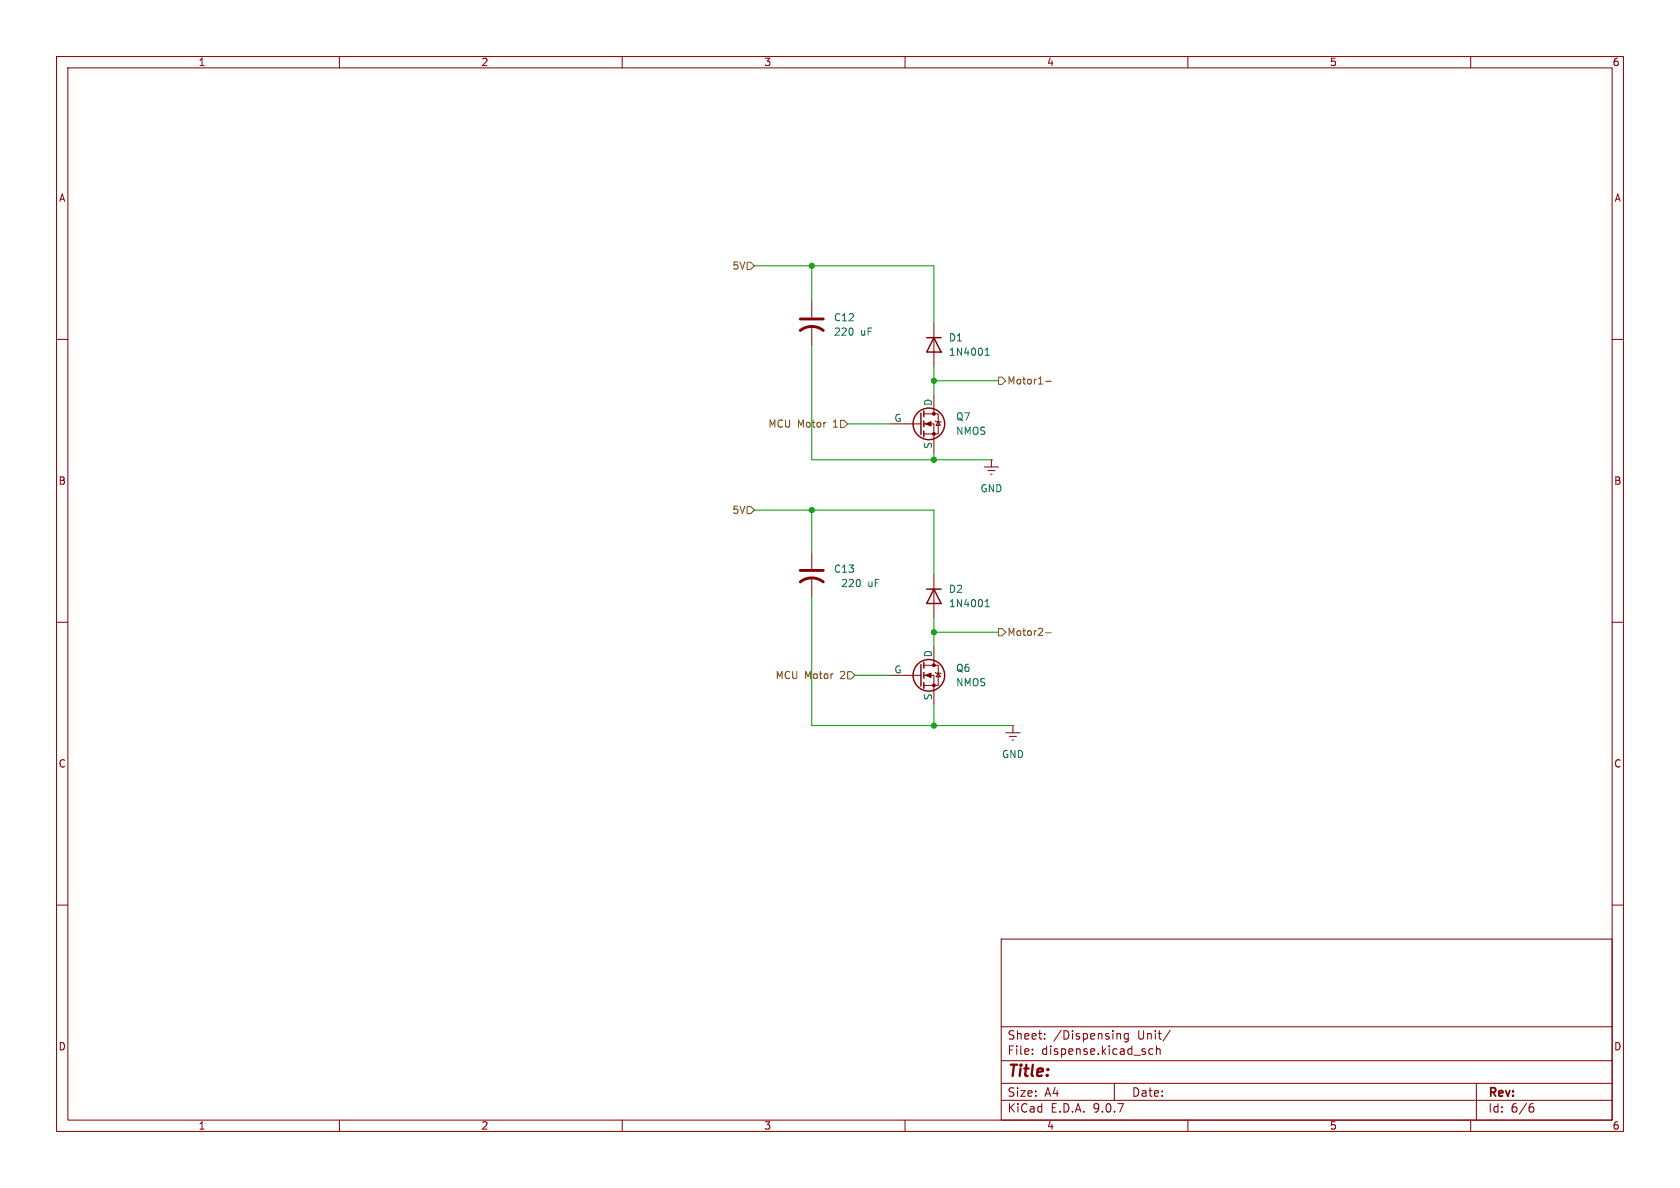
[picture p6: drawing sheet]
(kicad_sch
 (version 20250114)
 (generator "eeschema")
 (generator_version "9.0")
 (paper "A4")
 (lib_symbols
  (symbol "Device:C_US"
   (pin_numbers (hide yes))
   (pin_names
    (offset 0.254) (hide yes)) (exclude_from_sim no) (in_bom yes) (on_board yes)
   (property "Reference" "C" (at 0.635 2.54 0) (effects (font (size 1.27 1.27)) (justify left)))
   (property "Value" "C_US" (at 0.635 -2.54 0) (effects (font (size 1.27 1.27)) (justify left)))
   (property "Footprint" "" (at 0 0 0) (effects (font (size 1.27 1.27)) (hide yes)))
   (property "Datasheet" "" (at 0 0 0) (effects (font (size 1.27 1.27)) (hide yes)))
   (property "Description" "capacitor, US symbol" (at 0 0 0) (effects (font (size 1.27 1.27)) (hide yes)))
   (symbol "C_US_0_1"
    (polyline (pts (xy -2.032 0.762) (xy 2.032 0.762)) (stroke (width 0.508) (type default)) (fill (type none)))
    (arc (start -2.032 -1.27) (mid 0 -0.5572) (end 2.032 -1.27) (stroke (width 0.508) (type default)) (fill (type none))))
   (symbol "C_US_1_1"
    (pin passive line (at 0 3.81 270) (length 2.794) (name "~" (effects (font (size 1.27 1.27)))) (number "1" (effects (font (size 1.27 1.27)))))
    (pin passive line (at 0 -3.81 90) (length 3.302) (name "~" (effects (font (size 1.27 1.27)))) (number "2" (effects (font (size 1.27 1.27))))))
   (embedded_fonts no))
  (symbol "Diode:1N4001"
   (pin_numbers (hide yes))
   (pin_names (hide yes)) (exclude_from_sim no) (in_bom yes) (on_board yes)
   (property "Reference" "D" (at 0 2.54 0) (effects (font (size 1.27 1.27))))
   (property "Value" "1N4001" (at 0 -2.54 0) (effects (font (size 1.27 1.27))))
   (property "Footprint" "Diode_THT:D_DO-41_SOD81_P10.16mm_Horizontal" (at 0 0 0) (effects (font (size 1.27 1.27)) (hide yes)))
   (property "Datasheet" "http://www.vishay.com/docs/88503/1n4001.pdf" (at 0 0 0) (effects (font (size 1.27 1.27)) (hide yes)))
   (property "Description" "50V 1A General Purpose Rectifier Diode, DO-41" (at 0 0 0) (effects (font (size 1.27 1.27)) (hide yes)))
   (property "Sim.Device" "D" (at 0 0 0) (effects (font (size 1.27 1.27)) (hide yes)))
   (property "Sim.Pins" "1=K 2=A" (at 0 0 0) (effects (font (size 1.27 1.27)) (hide yes)))
   (symbol "1N4001_0_1"
    (polyline (pts (xy -1.27 1.27) (xy -1.27 -1.27)) (stroke (width 0.254) (type default)) (fill (type none)))
    (polyline (pts (xy 1.27 1.27) (xy 1.27 -1.27) (xy -1.27 0) (xy 1.27 1.27)) (stroke (width 0.254) (type default)) (fill (type none)))
    (polyline (pts (xy 1.27 0) (xy -1.27 0)) (stroke (width 0) (type default)) (fill (type none))))
   (symbol "1N4001_1_1"
    (pin passive line (at -3.81 0 0) (length 2.54) (name "K" (effects (font (size 1.27 1.27)))) (number "1" (effects (font (size 1.27 1.27)))))
    (pin passive line (at 3.81 0 180) (length 2.54) (name "A" (effects (font (size 1.27 1.27)))) (number "2" (effects (font (size 1.27 1.27))))))
   (embedded_fonts no))
  (symbol "Simulation_SPICE:NMOS"
   (pin_numbers (hide yes))
   (pin_names
    (offset 0)) (exclude_from_sim no) (in_bom yes) (on_board yes)
   (property "Reference" "Q" (at 5.08 1.27 0) (effects (font (size 1.27 1.27)) (justify left)))
   (property "Value" "NMOS" (at 5.08 -1.27 0) (effects (font (size 1.27 1.27)) (justify left)))
   (property "Footprint" "" (at 5.08 2.54 0) (effects (font (size 1.27 1.27)) (hide yes)))
   (property "Datasheet" "https://ngspice.sourceforge.io/docs/ngspice-html-manual/manual.xhtml#cha_MOSFETs" (at 0 -12.7 0) (effects (font (size 1.27 1.27)) (hide yes)))
   (property "Description" "N-MOSFET transistor, drain/source/gate" (at 0 0 0) (effects (font (size 1.27 1.27)) (hide yes)))
   (property "Sim.Device" "NMOS" (at 0 -17.145 0) (effects (font (size 1.27 1.27)) (hide yes)))
   (property "Sim.Type" "VDMOS" (at 0 -19.05 0) (effects (font (size 1.27 1.27)) (hide yes)))
   (property "Sim.Pins" "1=D 2=G 3=S" (at 0 -15.24 0) (effects (font (size 1.27 1.27)) (hide yes)))
   (symbol "NMOS_0_1"
    (polyline (pts (xy 0.254 1.905) (xy 0.254 -1.905)) (stroke (width 0.254) (type default)) (fill (type none)))
    (polyline (pts (xy 0.254 0) (xy -2.54 0)) (stroke (width 0) (type default)) (fill (type none)))
    (polyline (pts (xy 0.762 2.286) (xy 0.762 1.27)) (stroke (width 0.254) (type default)) (fill (type none)))
    (polyline (pts (xy 0.762 0.508) (xy 0.762 -0.508)) (stroke (width 0.254) (type default)) (fill (type none)))
    (polyline (pts (xy 0.762 -1.27) (xy 0.762 -2.286)) (stroke (width 0.254) (type default)) (fill (type none)))
    (polyline (pts (xy 0.762 -1.778) (xy 3.302 -1.778) (xy 3.302 1.778) (xy 0.762 1.778)) (stroke (width 0) (type default)) (fill (type none)))
    (polyline (pts (xy 1.016 0) (xy 2.032 0.381) (xy 2.032 -0.381) (xy 1.016 0)) (stroke (width 0) (type default)) (fill (type outline)))
    (circle (center 1.651 0) (radius 2.794) (stroke (width 0.254) (type default)) (fill (type none)))
    (polyline (pts (xy 2.54 2.54) (xy 2.54 1.778)) (stroke (width 0) (type default)) (fill (type none)))
    (circle (center 2.54 1.778) (radius 0.254) (stroke (width 0) (type default)) (fill (type outline)))
    (circle (center 2.54 -1.778) (radius 0.254) (stroke (width 0) (type default)) (fill (type outline)))
    (polyline (pts (xy 2.54 -2.54) (xy 2.54 0) (xy 0.762 0)) (stroke (width 0) (type default)) (fill (type none)))
    (polyline (pts (xy 2.794 0.508) (xy 2.921 0.381) (xy 3.683 0.381) (xy 3.81 0.254)) (stroke (width 0) (type default)) (fill (type none)))
    (polyline (pts (xy 3.302 0.381) (xy 2.921 -0.254) (xy 3.683 -0.254) (xy 3.302 0.381)) (stroke (width 0) (type default)) (fill (type none))))
   (symbol "NMOS_1_1"
    (pin input line (at -5.08 0 0) (length 2.54) (name "G" (effects (font (size 1.27 1.27)))) (number "2" (effects (font (size 1.27 1.27)))))
    (pin passive line (at 2.54 5.08 270) (length 2.54) (name "D" (effects (font (size 1.27 1.27)))) (number "1" (effects (font (size 1.27 1.27)))))
    (pin passive line (at 2.54 -5.08 90) (length 2.54) (name "S" (effects (font (size 1.27 1.27)))) (number "3" (effects (font (size 1.27 1.27))))))
   (embedded_fonts no))
  (symbol "power:GNDREF"
   (power)
   (pin_numbers (hide yes))
   (pin_names
    (offset 0) (hide yes)) (exclude_from_sim no) (in_bom yes) (on_board yes)
   (property "Reference" "#PWR" (at 0 -6.35 0) (effects (font (size 1.27 1.27)) (hide yes)))
   (property "Value" "GNDREF" (at 0 -3.81 0) (effects (font (size 1.27 1.27))))
   (property "Footprint" "" (at 0 0 0) (effects (font (size 1.27 1.27)) (hide yes)))
   (property "Datasheet" "" (at 0 0 0) (effects (font (size 1.27 1.27)) (hide yes)))
   (property "Description" "Power symbol creates a global label with name \"GNDREF\" , reference supply ground" (at 0 0 0) (effects (font (size 1.27 1.27)) (hide yes)))
   (symbol "GNDREF_0_1"
    (polyline (pts (xy -0.635 -1.905) (xy 0.635 -1.905)) (stroke (width 0) (type default)) (fill (type none)))
    (polyline (pts (xy -0.127 -2.54) (xy 0.127 -2.54)) (stroke (width 0) (type default)) (fill (type none)))
    (polyline (pts (xy 0 -1.27) (xy 0 0)) (stroke (width 0) (type default)) (fill (type none)))
    (polyline (pts (xy 1.27 -1.27) (xy -1.27 -1.27)) (stroke (width 0) (type default)) (fill (type none))))
   (symbol "GNDREF_1_1"
    (pin power_in line (at 0 0 270) (length 0) (name "~" (effects (font (size 1.27 1.27)))) (number "1" (effects (font (size 1.27 1.27))))))
   (embedded_fonts no)))
 (junction
  (at 143.51 46.99)
  (diameter 0)
  (color 0 0 0 0))
 (junction
  (at 143.51 90.17)
  (diameter 0)
  (color 0 0 0 0))
 (junction
  (at 165.1 128.27)
  (diameter 0)
  (color 0 0 0 0))
 (junction
  (at 165.1 81.28)
  (diameter 0)
  (color 0 0 0 0))
 (junction
  (at 165.1 67.31)
  (diameter 0)
  (color 0 0 0 0))
 (junction
  (at 165.1 111.76)
  (diameter 0)
  (color 0 0 0 0))
 (wire
  (pts (xy 165.1 128.27) (xy 179.07 128.27))
  (stroke (width 0) (type default)))
 (wire
  (pts (xy 133.35 46.99) (xy 143.51 46.99))
  (stroke (width 0) (type default)))
 (wire
  (pts (xy 143.51 46.99) (xy 143.51 53.34))
  (stroke (width 0) (type default)))
 (wire
  (pts (xy 165.1 90.17) (xy 165.1 101.6))
  (stroke (width 0) (type default)))
 (wire
  (pts (xy 165.1 114.3) (xy 165.1 111.76))
  (stroke (width 0) (type default)))
 (wire
  (pts (xy 165.1 111.76) (xy 176.53 111.76))
  (stroke (width 0) (type default)))
 (wire
  (pts (xy 151.13 119.38) (xy 157.48 119.38))
  (stroke (width 0) (type default)))
 (wire
  (pts (xy 165.1 111.76) (xy 165.1 109.22))
  (stroke (width 0) (type default)))
 (wire
  (pts (xy 143.51 90.17) (xy 165.1 90.17))
  (stroke (width 0) (type default)))
 (wire
  (pts (xy 143.51 90.17) (xy 143.51 97.79))
  (stroke (width 0) (type default)))
 (wire
  (pts (xy 165.1 128.27) (xy 165.1 124.46))
  (stroke (width 0) (type default)))
 (wire
  (pts (xy 165.1 67.31) (xy 165.1 69.85))
  (stroke (width 0) (type default)))
 (wire
  (pts (xy 143.51 81.28) (xy 165.1 81.28))
  (stroke (width 0) (type default)))
 (wire
  (pts (xy 133.35 90.17) (xy 143.51 90.17))
  (stroke (width 0) (type default)))
 (wire
  (pts (xy 143.51 46.99) (xy 165.1 46.99))
  (stroke (width 0) (type default)))
 (wire
  (pts (xy 165.1 46.99) (xy 165.1 57.15))
  (stroke (width 0) (type default)))
 (wire
  (pts (xy 143.51 128.27) (xy 165.1 128.27))
  (stroke (width 0) (type default)))
 (wire
  (pts (xy 165.1 67.31) (xy 176.53 67.31))
  (stroke (width 0) (type default)))
 (wire
  (pts (xy 165.1 80.01) (xy 165.1 81.28))
  (stroke (width 0) (type default)))
 (wire
  (pts (xy 165.1 81.28) (xy 175.26 81.28))
  (stroke (width 0) (type default)))
 (wire
  (pts (xy 149.86 74.93) (xy 157.48 74.93))
  (stroke (width 0) (type default)))
 (wire
  (pts (xy 165.1 64.77) (xy 165.1 67.31))
  (stroke (width 0) (type default)))
 (wire
  (pts (xy 143.51 105.41) (xy 143.51 128.27))
  (stroke (width 0) (type default)))
 (wire
  (pts (xy 143.51 60.96) (xy 143.51 81.28))
  (stroke (width 0) (type default)))
 (hierarchical_label "MCU Motor 1"
  (shape input)
  (at 149.86 74.93 180)
  (effects (font (size 1.27 1.27)) (justify right)))
 (hierarchical_label "MCU Motor 2"
  (shape input)
  (at 151.13 119.38 180)
  (effects (font (size 1.27 1.27)) (justify right)))
 (hierarchical_label "Motor1-"
  (shape output)
  (at 176.53 67.31 0)
  (effects (font (size 1.27 1.27)) (justify left)))
 (hierarchical_label "5V"
  (shape input)
  (at 133.35 46.99 180)
  (effects (font (size 1.27 1.27)) (justify right)))
 (hierarchical_label "Motor2-"
  (shape output)
  (at 176.53 111.76 0)
  (effects (font (size 1.27 1.27)) (justify left)))
 (hierarchical_label "5V"
  (shape input)
  (at 133.35 90.17 180)
  (effects (font (size 1.27 1.27)) (justify right)))
 (symbol
  (lib_id "Simulation_SPICE:NMOS")
  (at 162.56 119.38 0)
  (unit 1)
  (exclude_from_sim no)
  (in_bom yes)
  (on_board yes)
  (dnp no)
  (fields_autoplaced yes)
  (property "Reference" "Q6" (at 168.91 118.1099 0) (effects (font (size 1.27 1.27)) (justify left)))
  (property "Value" "NMOS" (at 168.91 120.6499 0) (effects (font (size 1.27 1.27)) (justify left)))
  (property "Footprint" "" (at 167.64 116.84 0) (effects (font (size 1.27 1.27)) (hide yes)))
  (property "Datasheet" "https://ngspice.sourceforge.io/docs/ngspice-html-manual/manual.xhtml#cha_MOSFETs" (at 162.56 132.08 0) (effects (font (size 1.27 1.27)) (hide yes)))
  (property "Description" "N-MOSFET transistor, drain/source/gate" (at 162.56 119.38 0) (effects (font (size 1.27 1.27)) (hide yes)))
  (property "Sim.Device" "NMOS" (at 162.56 136.525 0) (effects (font (size 1.27 1.27)) (hide yes)))
  (property "Sim.Type" "VDMOS" (at 162.56 138.43 0) (effects (font (size 1.27 1.27)) (hide yes)))
  (property "Sim.Pins" "1=D 2=G 3=S" (at 162.56 134.62 0) (effects (font (size 1.27 1.27)) (hide yes)))
  (pin "2")
  (pin "1")
  (pin "3"))
 (symbol
  (lib_id "Diode:1N4001")
  (at 165.1 60.96 270)
  (unit 1)
  (exclude_from_sim no)
  (in_bom yes)
  (on_board yes)
  (dnp no)
  (fields_autoplaced yes)
  (property "Reference" "D1" (at 167.64 59.6899 90) (effects (font (size 1.27 1.27)) (justify left)))
  (property "Value" "1N4001" (at 167.64 62.2299 90) (effects (font (size 1.27 1.27)) (justify left)))
  (property "Footprint" "Diode_THT:D_DO-41_SOD81_P10.16mm_Horizontal" (at 165.1 60.96 0) (effects (font (size 1.27 1.27)) (hide yes)))
  (property "Datasheet" "http://www.vishay.com/docs/88503/1n4001.pdf" (at 165.1 60.96 0) (effects (font (size 1.27 1.27)) (hide yes)))
  (property "Description" "50V 1A General Purpose Rectifier Diode, DO-41" (at 165.1 60.96 0) (effects (font (size 1.27 1.27)) (hide yes)))
  (property "Sim.Device" "D" (at 165.1 60.96 0) (effects (font (size 1.27 1.27)) (hide yes)))
  (property "Sim.Pins" "1=K 2=A" (at 165.1 60.96 0) (effects (font (size 1.27 1.27)) (hide yes)))
  (pin "1")
  (pin "2"))
 (symbol
  (lib_id "Simulation_SPICE:NMOS")
  (at 162.56 74.93 0)
  (unit 1)
  (exclude_from_sim no)
  (in_bom yes)
  (on_board yes)
  (dnp no)
  (fields_autoplaced yes)
  (property "Reference" "Q7" (at 168.91 73.6599 0) (effects (font (size 1.27 1.27)) (justify left)))
  (property "Value" "NMOS" (at 168.91 76.1999 0) (effects (font (size 1.27 1.27)) (justify left)))
  (property "Footprint" "" (at 167.64 72.39 0) (effects (font (size 1.27 1.27)) (hide yes)))
  (property "Datasheet" "https://ngspice.sourceforge.io/docs/ngspice-html-manual/manual.xhtml#cha_MOSFETs" (at 162.56 87.63 0) (effects (font (size 1.27 1.27)) (hide yes)))
  (property "Description" "N-MOSFET transistor, drain/source/gate" (at 162.56 74.93 0) (effects (font (size 1.27 1.27)) (hide yes)))
  (property "Sim.Device" "NMOS" (at 162.56 92.075 0) (effects (font (size 1.27 1.27)) (hide yes)))
  (property "Sim.Type" "VDMOS" (at 162.56 93.98 0) (effects (font (size 1.27 1.27)) (hide yes)))
  (property "Sim.Pins" "1=D 2=G 3=S" (at 162.56 90.17 0) (effects (font (size 1.27 1.27)) (hide yes)))
  (pin "2")
  (pin "1")
  (pin "3"))
 (symbol
  (lib_id "power:GNDREF")
  (at 175.26 81.28 0)
  (unit 1)
  (exclude_from_sim no)
  (in_bom yes)
  (on_board yes)
  (dnp no)
  (fields_autoplaced yes)
  (property "Reference" "#PWR011" (at 175.26 87.63 0) (effects (font (size 1.27 1.27)) (hide yes)))
  (property "Value" "GND" (at 175.26 86.36 0) (effects (font (size 1.27 1.27))))
  (property "Footprint" "" (at 175.26 81.28 0) (effects (font (size 1.27 1.27)) (hide yes)))
  (property "Datasheet" "" (at 175.26 81.28 0) (effects (font (size 1.27 1.27)) (hide yes)))
  (property "Description" "Power symbol creates a global label with name \"GNDREF\" , reference supply ground" (at 175.26 81.28 0) (effects (font (size 1.27 1.27)) (hide yes)))
  (pin "1"))
 (symbol
  (lib_id "Diode:1N4001")
  (at 165.1 105.41 270)
  (unit 1)
  (exclude_from_sim no)
  (in_bom yes)
  (on_board yes)
  (dnp no)
  (fields_autoplaced yes)
  (property "Reference" "D2" (at 167.64 104.1399 90) (effects (font (size 1.27 1.27)) (justify left)))
  (property "Value" "1N4001" (at 167.64 106.6799 90) (effects (font (size 1.27 1.27)) (justify left)))
  (property "Footprint" "Diode_THT:D_DO-41_SOD81_P10.16mm_Horizontal" (at 165.1 105.41 0) (effects (font (size 1.27 1.27)) (hide yes)))
  (property "Datasheet" "http://www.vishay.com/docs/88503/1n4001.pdf" (at 165.1 105.41 0) (effects (font (size 1.27 1.27)) (hide yes)))
  (property "Description" "50V 1A General Purpose Rectifier Diode, DO-41" (at 165.1 105.41 0) (effects (font (size 1.27 1.27)) (hide yes)))
  (property "Sim.Device" "D" (at 165.1 105.41 0) (effects (font (size 1.27 1.27)) (hide yes)))
  (property "Sim.Pins" "1=K 2=A" (at 165.1 105.41 0) (effects (font (size 1.27 1.27)) (hide yes)))
  (pin "2")
  (pin "1"))
 (symbol
  (lib_id "Device:C_US")
  (at 143.51 101.6 0)
  (unit 1)
  (exclude_from_sim no)
  (in_bom yes)
  (on_board yes)
  (dnp no)
  (property "Reference" "C13" (at 147.32 100.5839 0) (effects (font (size 1.27 1.27)) (justify left)))
  (property "Value" "220 uF" (at 148.59 103.1239 0) (effects (font (size 1.27 1.27)) (justify left)))
  (property "Footprint" "" (at 143.51 101.6 0) (effects (font (size 1.27 1.27)) (hide yes)))
  (property "Datasheet" "" (at 143.51 101.6 0) (effects (font (size 1.27 1.27)) (hide yes)))
  (property "Description" "capacitor, US symbol" (at 143.51 101.6 0) (effects (font (size 1.27 1.27)) (hide yes)))
  (pin "2")
  (pin "1"))
 (symbol
  (lib_id "Device:C_US")
  (at 143.51 57.15 0)
  (unit 1)
  (exclude_from_sim no)
  (in_bom yes)
  (on_board yes)
  (dnp no)
  (fields_autoplaced yes)
  (property "Reference" "C12" (at 147.32 56.1339 0) (effects (font (size 1.27 1.27)) (justify left)))
  (property "Value" "220 uF" (at 147.32 58.6739 0) (effects (font (size 1.27 1.27)) (justify left)))
  (property "Footprint" "" (at 143.51 57.15 0) (effects (font (size 1.27 1.27)) (hide yes)))
  (property "Datasheet" "" (at 143.51 57.15 0) (effects (font (size 1.27 1.27)) (hide yes)))
  (property "Description" "capacitor, US symbol" (at 143.51 57.15 0) (effects (font (size 1.27 1.27)) (hide yes)))
  (pin "2")
  (pin "1"))
 (symbol
  (lib_id "power:GNDREF")
  (at 179.07 128.27 0)
  (unit 1)
  (exclude_from_sim no)
  (in_bom yes)
  (on_board yes)
  (dnp no)
  (fields_autoplaced yes)
  (property "Reference" "#PWR012" (at 179.07 134.62 0) (effects (font (size 1.27 1.27)) (hide yes)))
  (property "Value" "GND" (at 179.07 133.35 0) (effects (font (size 1.27 1.27))))
  (property "Footprint" "" (at 179.07 128.27 0) (effects (font (size 1.27 1.27)) (hide yes)))
  (property "Datasheet" "" (at 179.07 128.27 0) (effects (font (size 1.27 1.27)) (hide yes)))
  (property "Description" "Power symbol creates a global label with name \"GNDREF\" , reference supply ground" (at 179.07 128.27 0) (effects (font (size 1.27 1.27)) (hide yes)))
  (pin "1")))
